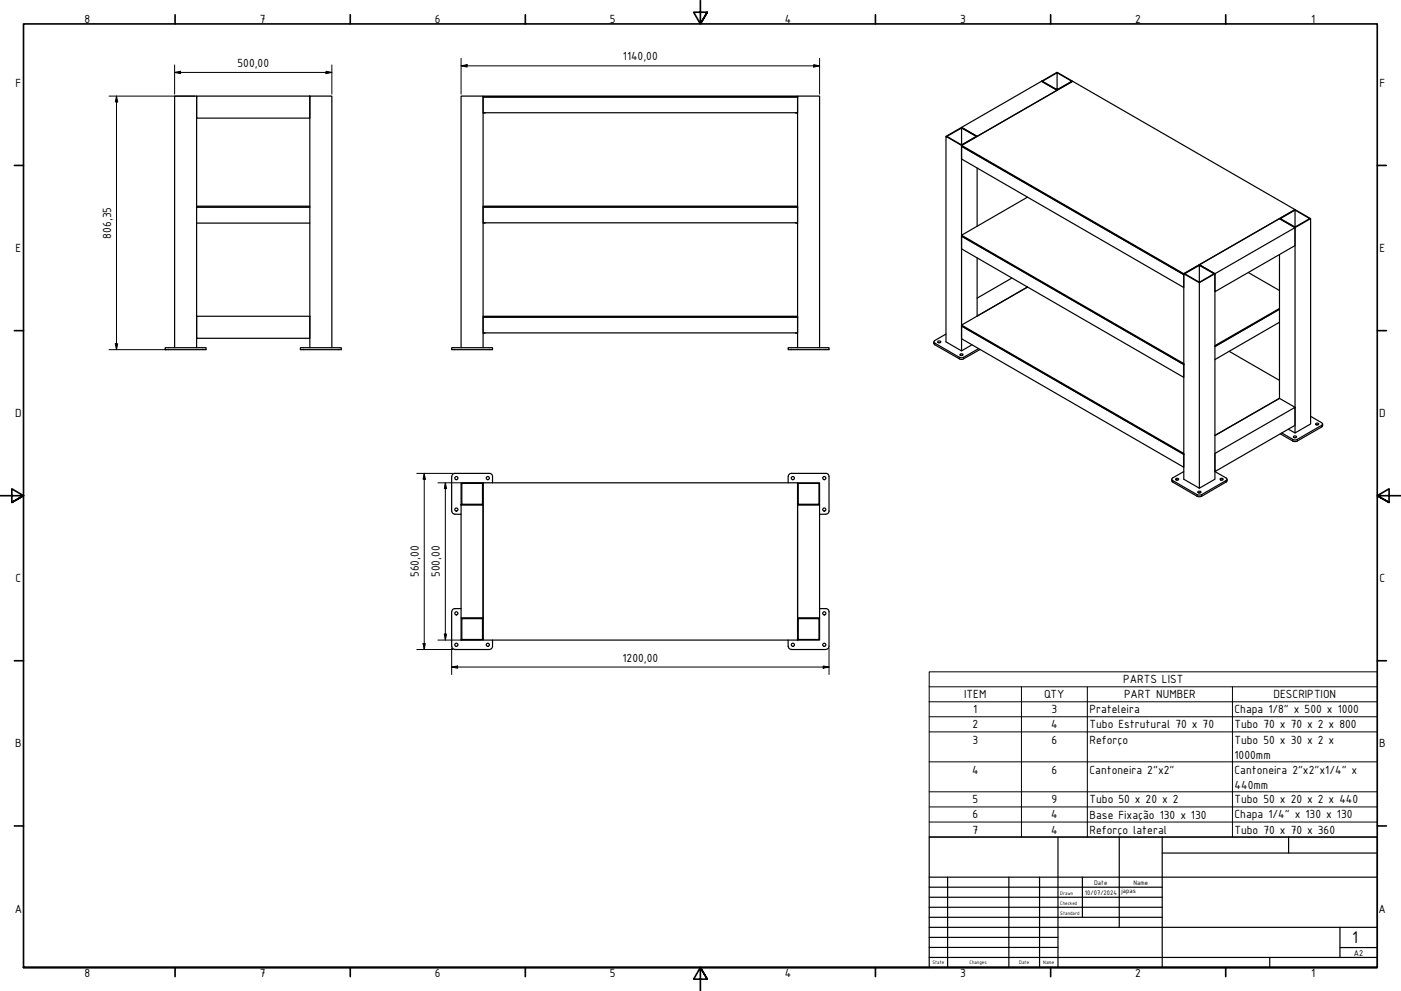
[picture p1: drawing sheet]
<svg xmlns="http://www.w3.org/2000/svg" width="594mm" height="420mm" viewBox="0 0 594 420" stroke-linecap="round" stroke-linejoin="round" font-family="sans-serif">
<!-- layer: Visible (ISO) -->
<g fill="none" stroke="#000" stroke-width=".51">
<path d="M441.6 34.5l6.6-3.9 6.7 3.9-6.7 3.8zM448.2 30.8l-6.2 3.7 6.2 3.5v-7.2l6.3 3.7-6.3 3.5M83.4 40.7h48v9.4h-48zM204.9 40.7h133.3v.4h-133.3zM204.9 41.1h133.3v6.7h-133.3zM205.7 47.8l-.8 .1M337.4 47.8l.8 .1M401.1 57.8l6.6-3.8 6.6 3.8-6.6 3.8v87.2l-6.6-3.9v-87.1l6.6 3.8 47.2-27.1 94.2 54.4-6.6 3.8 6.6 3.8-6.6-3.8-33.9 19.5M407.7 54.3l-6.2 3.5 6.2 3.6v-7.1l6.3 3.5-6.3 3.6M407.7 54l33.9-19.5 6.6 3.8-33.9 19.5zM407.7 62l94.3 54.4v5.5l-94.3-54.5zM414.3 71.2v24.7"/>
<path d="M83.4 87.4h48M83.4 87.8h48M83.4 94.6h48M204.9 87.4h133.3v.4h-133.3zM204.9 87.8h133.3v6.7h-133.3zM205.7 94.5l-.8 .1M337.4 94.5l.8 .1M407.7 99.7l94.3 54.5v.3l-94.3-54.4zM435.7 83.6l-28 16.1M549.1 89.1l-6.2 3.6 6.2 3.5v-7.1l6.3 3.6-6.3 3.5M555.8 92.7l-6.7 3.8v87.1l-2.8-1.6M407.7 100.1l94.3 54.4v5.5l-94.3-54.5z"/>
<path d="M414.3 109.3v24.7l21.4-12.3-28 16.1M429.1 117.9l-14.8 8.5M502 116.4v-.3l47.1-27.2 6.7 3.8v87l-6.7 3.9M508.6 112.5l-6.3 3.6 6.3 3.6v-7.2l6.2 3.6-6.2 3.6M508.6 112.2l6.6 3.9v87.1l-6.6 3.8M508.6 112.2l6.6 3.9v7.6l33.9-19.6v-7.6l-40.5 23.4v87.1l-6.6-3.8v-87.1l6.6 3.8M508.6 112.2l-6.6 3.9-94.3-54.5v.4l94.3 54.4M529.3 115.5l13.2 7.7M542.5 107.9v61l-27.3 15.7 27.3-15.7 6.6 3.8-33.9 19.6v7.6l33.9-19.6v-7.6M83.4 134.1h48v9.3h-48zM204.9 134.1h133.3v.4h-133.3zM204.9 134.5h133.3v6.6h-133.3z"/>
<path d="M407.7 137.8l94.3 54.5v.3l-94.3-54.4zM407.7 138.2l94.3 54.4v5.5l-94.3-54.5zM542.5 130.8l-27.3 15.7M542.5 131.1l-27.3 15.8M542.5 136.6l-27.3 15.8M70 147.4h17.4v.9h-17.4zM74 147.4v-106.7h9.4v106.7M127.4 147.4h17.3v.9h-17.3zM131.4 147.4v-106.7h9.3v106.7M191.5 147.4h17.4v.9h-17.4zM195.5 147.4v-106.7h9.4v106.7M205.7 141.1l-.8 .2"/>
<path d="M334.2 147.4h17.3v.9h-17.3zM337.4 141.1l.8 .2M338.2 147.4v-106.7h9.3v106.7M396 144.9l.4 1.3 11 6.2 1-.1 7.1-4.1M397.7 144.7l.6-.1a.4 .4 0 0 1 .7 .2 .4 .4 0 0 1-.5 .5l-.8-.2zM398 145.3h.6M401.1 141.6l-4.7 2.8a.57 .57 0 0 0-.4 .5 .57 .57 0 0 0 .4 .6l11 6.2 1.2-.2 6.4-3.7M407.2 150.2l.7-.2a.39 .39 0 0 1 .5 .5 .39 .39 0 0 1-.7 .2 .41 .41 0 0 1-.5 0 .41 .41 0 0 1 0-.5zM407.4 150.7h.6M412.1 146.2l-4.4 2.6M521.2 148.9l21.3 12.4M555.8 176.5l4.7 2.7a.57 .57 0 0 1 .3 .6 .57 .57 0 0 1-.3 .5l-11.1 6.2-1-.1-4.9-2.8"/>
<path d="M558 179.6l.6-.2a.39 .39 0 0 1 .5 .1 .39 .39 0 0 1 0 .5l-.9 .1zM560.8 179.7v.9l-.3 .4-10.8 6.2-1.3-.1-5.5-3.2M502 199.9l-4.7 2.7a.62 .62 0 0 0-.4 .6 .62 .62 0 0 0 .4 .6l11 6.1 1.2-.2 10.4-5.9a.59 .59 0 0 0 .4-.6 .59 .59 0 0 0-.4-.6l-4.7-2.7M548.5 185.1l.5-.3a.51 .51 0 0 1 .7 .2 .51 .51 0 0 1-.2 .7 .51 .51 0 0 1-.7-.2zM548.8 185.5h.6M558.3 180.1h.6M192.8 218h2.7M195.5 204.7h9.4v9.3h-9.4zM195.5 214h9.4v48h-9.4zM195.8 205h8.8v8.8h-8.8zM204.9 204.7h133.3v66.7h-133.3zM208.9 204.7l-.1-3.1-.8-.8-15.1-.1-.8 .3-.6 1 .1 14.7 .2 .7 1.1 .6"/>
<path d="M338.2 204.7h9.3v9.3h-9.3zM338.2 214h9.3v48h-9.3zM338.5 205h8.8v8.8h-8.8zM347.5 218h2.7M350.2 200.7l-15 .1-.9 .8-.1 3.1M350.2 200.7l1.1 .5 .2 .8v14.7l-.2 .7-1.1 .6M496.9 203.2l.2 1.1 11.2 6.3 1.2-.2 10.6-6.1 .2-1.1M498.7 202.9l.3-.1a.46 .46 0 0 1 .6 .1 .46 .46 0 0 1 .1 .5h-1l-.2-.2zM498.9 203.5h.5M508 208.4l.4-.1a.45 .45 0 0 1 .7 0 .45 .45 0 0 1 0 .6l-.5 .1a.47 .47 0 0 1-.5-.1 .47 .47 0 0 1-.1-.5zM508.3 209h.6M517.5 203l.4-.2a.51 .51 0 0 1 .7 .2 .51 .51 0 0 1-.2 .7 .51 .51 0 0 1-.7-.2z"/>
<path d="M517.7 203.5h.6M191.5 259.4l.1 14.6 .2 .8 1.1 .5M195.5 258l-3 .1-.7 .5-.2 .7M347.5 258h2.7M350.2 258l.8 .3 .5 1M351.5 259.4v14.6l-.2 .8-1.1 .5M192.8 275.4h14.7M195.5 262h9.4v9.4h-9.4zM195.8 262.3h8.8v8.8h-8.8zM208.9 271.4l-.1 3-.5 .7-.8 .2M334.2 271.4l.1 3 .5 .7 .8 .2M335.5 275.4h14.7"/>
<path d="M338.2 262h9.3v9.4h-9.3zM338.5 262.3h8.8v8.8h-8.8z"/>
<circle cx="193.5" cy="202.7" r=".67"/>
<circle cx="193.5" cy="216" r=".67"/>
<circle cx="206.9" cy="202.7" r=".67"/>
<circle cx="336.2" cy="202.7" r=".67"/>
<circle cx="349.5" cy="202.7" r=".67"/>
<circle cx="349.5" cy="216" r=".67"/>
<circle cx="193.5" cy="260" r=".67"/>
<circle cx="193.5" cy="273.4" r=".67"/>
<circle cx="206.9" cy="273.4" r=".67"/>
<circle cx="336.2" cy="273.4" r=".67"/>
<circle cx="349.5" cy="273.4" r=".67"/>
<circle cx="349.5" cy="260" r=".67"/>
</g>
<!-- layer: Visible Narrow (ISO) -->
<path d="M396.4 145.5v.7M406.8 151.5v.6M408.6 151.5v.6M548.2 186.3v.7M550.1 186.3v.7M560.5 180.3v.7M497.3 203.8v.6M507.6 209.7v.7M509.5 209.7v.7M519.9 203.8v.6" fill="none" stroke="#000" stroke-width=".42"/>
<!-- layer: Symbol (ISO) -->
<g fill="none" stroke="#000" stroke-width=".42">
<path d="M394 291.2v-6.4h190.1v6.4M394 291.2h190.1v6.3M394 291.2v63.7h190.1v-57.4M394 297.5h190.1M433.1 291.2v63.7M461.1 291.2v63.7M522.6 291.2v63.7M394 303.9h190.1M394 310.3h190.1M394 323h190.1M394 335.7h190.1M394 342.1h190.1"/>
<path d="M394 348.5h190.1"/>
</g>
<!-- layer: Border (ISO) -->
<g fill="none" stroke="#000" stroke-width=".7">
<path d="M74.2 6.3v3.8M148.5 6.3v3.8M222.8 6.3v3.8M297 .2v9.9l-2.9-4.9h5.8l-2.9 4.9 2.9-4.9M371.2 6.3v3.8M445.5 6.3v3.8M519.7 6.3v3.8M6.1 70.1h3.9M584 70.1h3.9M6.1 140.2h3.9M584 140.2h3.9M0 210.2h10l-5-3v5.8l5-2.8-5 2.8"/>
<path d="M594 210.2h-10l5-3v5.8l-5-2.8 5 2.8M6.1 280.1h3.9M584 280.1h3.9M6.1 350.2h3.9M584 350.2h3.9M10 410.2v-400.1h574v400.1h-574h574M74.2 410.2v3.9M148.5 410.2v3.9M222.8 410.2v3.9M299.9 415.1l-2.9-4.9 2.9 4.9h-5.8l2.9-4.9v10M371.2 410.2v3.9M445.5 410.2v3.9"/>
<path d="M519.7 410.2v3.9"/>
</g>
<!-- layer: Title (ISO) -->
<g fill="none" stroke="#000" stroke-width=".51">
<path d="M394 354.9h190v55.3h-190zM448.6 354.9v55.3M474.6 354.9v38.3M492.8 354.9v55.3M546.4 354.9v6.8M394 376.2h98.8M394 371.9h190M401.8 371.9v38.3M427.8 371.9v38.3M440.8 371.9v38.3M459 371.9v17M492.8 361.7h91.2"/>
<path d="M394 380.4h98.8M394 384.7h98.8M394 388.9h98.8M394 393.2h190M394 397.4h54.6M568.2 393.2v12.7M394 405.9h190M394 401.7h54.6M538.4 405.9v4.3M568.2 401.7h15.8"/>
</g>
<!-- layer: Dimension (ISO) -->
<g fill="none" stroke="#000" stroke-width=".42">
<path d="M74 30.7l2.6-.5v1zM74 30.7h66.7M74 27.5v12.4M138.2 30.2l2.5 .5-2.5 .5zM140.7 27.5v12.4M195.5 27.9l2.6-.5v1zM195.5 27.9h152M195.5 24.7v15.2M345.1 27.4l2.4 .5-2.4 .5zM347.5 24.7v15.2M46.2 40.7h36.4M49.4 40.7l.5 2.5h-1z"/>
<path d="M49.4 40.7v107.6M46.2 148.3h24.4M48.9 145.8h1l-.5 2.5zM176.7 200.7h15.4M179.9 200.7l.4 2.5h-.9zM179.9 200.7v74.7M185.7 204.7h18.4M188.8 204.7l.6 2.5h-1zM188.8 204.7v66.7M176.7 275.4h15.4M179.4 272.8h.9l-.4 2.6zM185.7 271.4h18.4"/>
<path d="M188.4 268.8h1l-.6 2.6zM191.5 274.8v11.2M351.5 274.8v11.2M191.5 282.8l2.6-.4v.9zM191.5 282.8h160M349.1 282.4l2.4 .4-2.4 .5z"/>
</g>
<path d="M74 30.7l2.6-.5v1zM138.2 30.2l2.5 .5-2.5 .5zM195.5 27.9l2.6-.5v1zM345.1 27.4l2.4 .5-2.4 .5zM49.4 40.7l.5 2.5h-1zM48.9 145.8h1l-.5 2.5zM179.9 200.7l.4 2.5h-.9zM188.8 204.7l.6 2.5h-1zM179.4 272.8h.9l-.4 2.6zM188.4 268.8h1l-.6 2.6zM191.5 282.8l2.6-.4v.9zM349.1 282.4l2.4 .4-2.4 .5z" fill="#000"/>
<text font-size="7.7" x="573.3" y="400">1</text>
<g font-size="5.4">
<text x="35.9" y="9.8">8</text>
<text x="110.2" y="9.8">7</text>
<text x="184.4" y="9.8">6</text>
<text x="258.6" y="9.8">5</text>
<text x="332.7" y="9.8">4</text>
<text x="407.2" y="9.8">3</text>
<text x="481.4" y="9.8">2</text>
<text x="556" y="9.8">1</text>
<text x="100.6" y="28.4">500,00</text>
<text x="264.1" y="25.6">1140,00</text>
<text x="6.6" y="36.9">F</text>
<text x="584.9" y="36.9">F</text>
<text x="47.1" y="101.2" transform="rotate(-90 47.1 101.2)">806,35</text>
<text x="6.6" y="106.9">E</text>
<text x="584.9" y="106.9">E</text>
<text x="6.5" y="176.9">D</text>
<text x="584.8" y="176.9">D</text>
<text x="177.5" y="244.8" transform="rotate(-90 177.5 244.8)">560,00</text>
<text x="186.6" y="244.8" transform="rotate(-90 186.6 244.8)">500,00</text>
<text x="6.6" y="246.9">C</text>
<text x="584.9" y="246.9">C</text>
<text x="264" y="280.5">1200,00</text>
<text x="476.2" y="289.7">PARTS LIST</text>
<text x="408.8" y="296.1">ITEM</text>
<text x="442.7" y="296.1">QTY</text>
<text x="476.6" y="296.1">PART NUMBER</text>
<text x="540" y="296.1">DESCRIPTION</text>
<text x="412.7" y="302.4">1</text>
<text x="445.9" y="302.4">3</text>
<text x="462" y="302.4">Prateleira</text>
<text x="523.5" y="302.4">Chapa 1/8&quot; x 500 x 1000</text>
<text x="412.4" y="308.8">2</text>
<text x="445.7" y="308.8">4</text>
<text x="462" y="308.8">Tubo Estrutural 70 x 70</text>
<text x="523.5" y="308.8">Tubo 70 x 70 x 2 x 800</text>
<text x="6.5" y="316.9">B</text>
<text x="412.4" y="315.3">3</text>
<text x="445.9" y="315.3">6</text>
<text x="462" y="315.3">Reforço</text>
<text x="523.5" y="315.3">Tubo 50 x 30 x 2 x</text>
<text x="584.8" y="316.9">B</text>
<text x="523.5" y="321.6">1000mm</text>
<text x="412.2" y="328">4</text>
<text x="445.9" y="328">6</text>
<text x="462" y="328">Cantoneira 2&quot;x2&quot;</text>
<text x="523.5" y="328">Cantoneira 2&quot;x2&quot;x1/4&quot; x</text>
<text x="523.5" y="334.3">440mm</text>
<text x="412.4" y="340.7">5</text>
<text x="445.9" y="340.7">9</text>
<text x="462" y="340.7">Tubo 50 x 20 x 2</text>
<text x="523.5" y="340.7">Tubo 50 x 20 x 2 x 440</text>
<text x="412.4" y="347">6</text>
<text x="445.7" y="347">4</text>
<text x="462" y="347.1">Base Fixação 130 x 130</text>
<text x="523.5" y="347">Chapa 1/4&quot; x 130 x 130</text>
<text x="412.4" y="353.4">7</text>
<text x="445.7" y="353.4">4</text>
<text x="462" y="353.4">Reforço lateral</text>
<text x="523.5" y="353.4">Tubo 70 x 70 x 360</text>
<text x="6.3" y="386.9">A</text>
<text x="584.6" y="386.9">A</text>
<text x="35.9" y="414.1">8</text>
<text x="110.2" y="414.1">7</text>
<text x="184.4" y="414.1">6</text>
<text x="258.6" y="414.1">5</text>
<text x="332.7" y="414.1">4</text>
<text x="407.2" y="414.1">3</text>
<text x="481.4" y="414.1">2</text>
<text x="556" y="414.1">1</text>
</g>
<text font-size="3.9" x="574.1" y="405.1">A2</text>
<g font-size="3">
<text x="464" y="375.1">Date</text>
<text x="480.6" y="375.1">Name</text>
<text x="460" y="379.4">10/07/2024</text>
<text x="475.6" y="378.8">japas</text>
</g>
<g font-size="2.3">
<text x="449.6" y="379.4">Drawn</text>
<text x="449.6" y="383.6">Checked</text>
<text x="449.6" y="387.9">Standard</text>
<text x="395.4" y="408.8">State</text>
<text x="411.1" y="408.5">Changes</text>
<text x="432.2" y="408.8">Date</text>
<text x="442.4" y="408.8">Name</text>
</g>
</svg>
